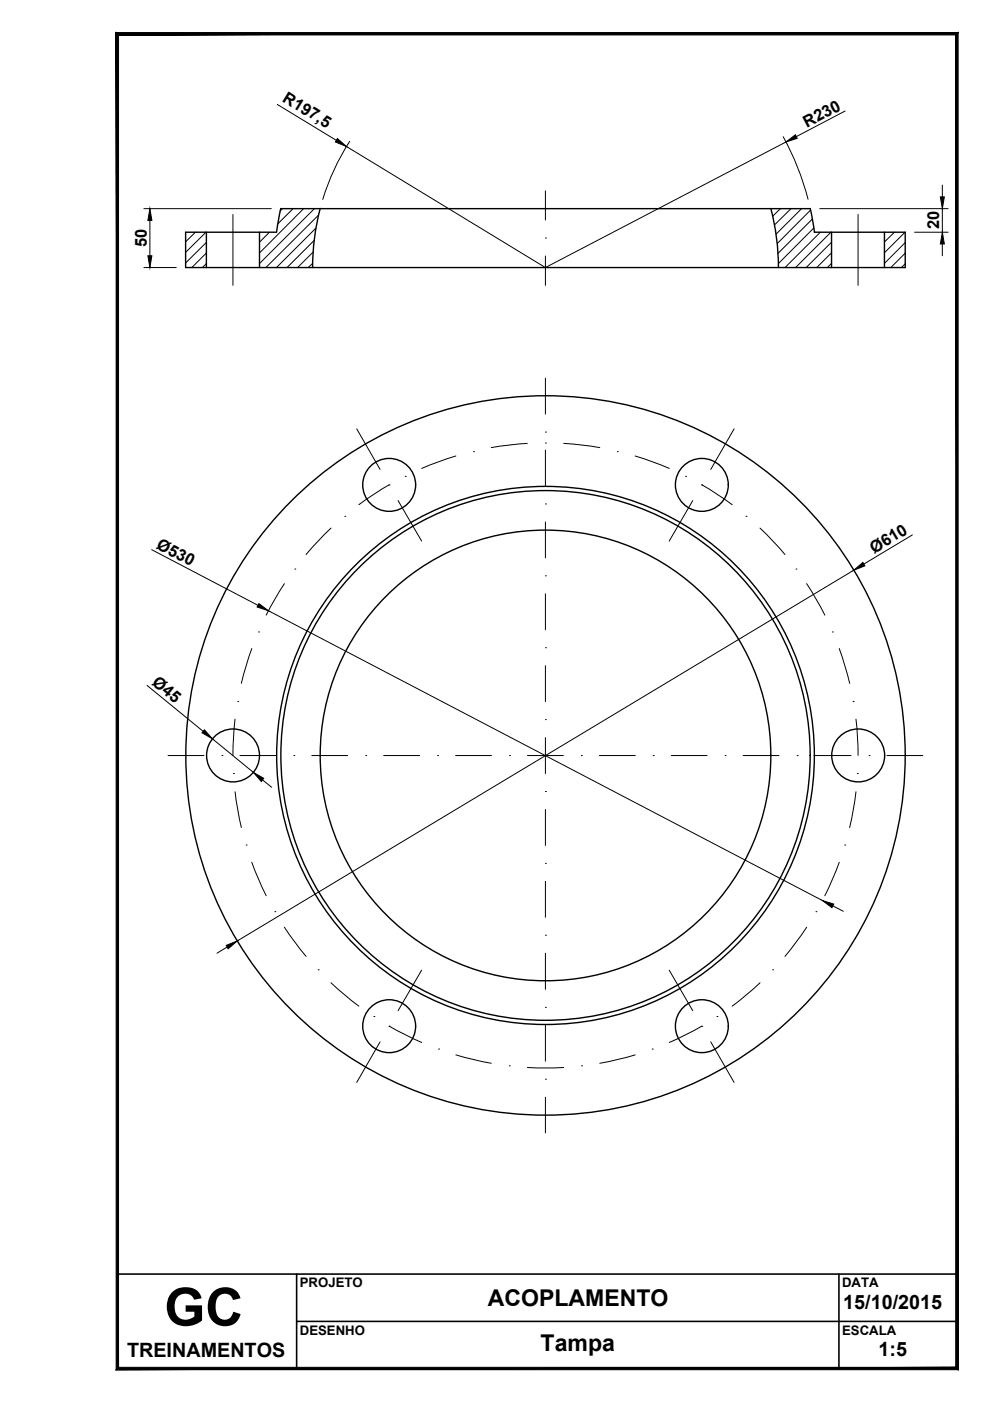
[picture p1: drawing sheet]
<svg xmlns="http://www.w3.org/2000/svg" width="210mm" height="297mm" viewBox="0 0 210 297" stroke-linecap="round" stroke-linejoin="round" font-family="sans-serif">
<!-- layer: Contorno -->
<g fill="none" stroke="#000" stroke-width=".3">
<path d="M43.8 49.2v7.5M55 49.2v7.5M58.6 49.2h-19.2v7.5h152.5v-7.5h-19.2M59.5 44.2h112.3M59.5 44.2l-.9 5M67.9 44.2a49.4 49.4 0 0 0-1.6 12.5M163.4 44.2a49.4 49.4 0 0 1 1.6 12.5M171.8 44.2l.9 5M176.3 49.2v7.5M187.5 49.2v7.5"/>
<circle cx="82.5" cy="102.8" r="5.6"/>
<circle cx="148.8" cy="102.8" r="5.6"/>
<circle cx="49.4" cy="160.2" r="5.6"/>
<circle cx="115.6" cy="160.2" r="57"/>
<circle cx="115.6" cy="160.2" r="56.1"/>
<circle cx="115.7" cy="160.2" r="76.3"/>
<circle cx="115.7" cy="160.2" r="47.8"/>
<circle cx="182" cy="160.2" r="5.6"/>
<circle cx="82.5" cy="217.6" r="5.6"/>
<circle cx="148.8" cy="217.6" r="5.6"/>
</g>
<!-- layer: Linha de Centro -->
<g fill="none" stroke="#000" stroke-width=".21">
<path d="M49.4 45.5v15M115.6 50.5h.1M115.6 40.5v6.2M115.6 54.3v6.2M181.9 45.5v15M75.6 90.9l5 8.6M96.7 96.7l-4.1 1.3-3.2 1.3M100.4 95.8h.1M111.8 94l-3.4 .3-4.2 .6M115.6 93.9h.1M115.6 91.6h.1M115.6 80.2v7.6"/>
<path d="M115.6 95.4v7.6M119.5 94l3.4 .3 4.3 .6M130.9 95.8h.1M134.7 96.7l4 1.3 3.2 1.3M155.6 90.9l-4.9 8.6M70.2 112l-2.4 2.4-2.9 3.2M73.1 109.5h.1M82.5 102.8h.1M82.5 102.8l-3.6 2.2-2.8 2M84.4 106.1l5 8.6M85.9 101h.1M115.6 106.8h.1"/>
<path d="M115.6 110.7v7.6M145.4 101h.1M146.9 106.1l-5 8.6M148.8 102.8h.1M148.8 102.8l3.6 2.2 2.8 2M158.2 109.5h.1M161.1 112l2.5 2.4 2.8 3.2M53.4 137.5l-1.3 4.1-.9 3.3M54.8 134h.1M60.3 123.8l-2.2 3.6-1.7 3M62.5 120.7h.1M115.6 122.1h.1"/>
<path d="M115.6 137.3h.1M115.6 125.9v7.6M168.8 120.7h.1M171 123.8l2.3 3.6 1.6 3M176.5 134h.1M177.9 137.5l1.4 4.1 .8 3.3M49.8 152.5l-.3 4.2-.1 3.5M50.4 148.7h.1M115.6 152.6h.1M115.6 141.1v7.7M115.6 156.4v7.6M180.9 148.7h.1"/>
<path d="M181.5 152.5l.3 4.2 .1 3.5M35.6 160.2h7.7M47.1 160.2h.1M49.5 164h.1M49.8 167.9l.7 4.2 .7 3.4M50.9 160.2h7.6M52.2 179.2h.1M62.3 160.2h.1M66.1 160.2h7.6M77.5 160.2h.1M81.4 160.2h7.6M92.8 160.2h.1"/>
<path d="M96.6 160.2h7.6M108 160.2h.1M111.8 160.2h7.7M115.6 167.8h.1M115.6 171.6v7.6M123.3 160.2h.1M127.1 160.2h7.6M138.5 160.2h.1M142.3 160.2h7.6M153.7 160.2h.1M157.6 160.2h7.6M169 160.2h.1"/>
<path d="M172.8 160.2h7.7M179.1 179.2h.1M181.5 167.9l-.6 4.2-.8 3.4M181.8 164h.1M184.3 160.2h.1M188.1 160.2h7.6M53.4 182.8l1.2 3.2 1.8 3.9M58.3 193.3h.1M60.3 196.6l2.5 3.5 2.1 2.7M115.6 183h.1M115.6 198.3h.1M115.6 186.9v7.6"/>
<path d="M171 196.6l-2.4 3.5-2.2 2.7M173 193.3h.1M177.9 182.8l-1.2 3.2-1.8 3.9M67.5 205.6h.1M70.2 208.4l2.5 2.3 3.4 2.6M79.3 215.5h.1M82.5 217.6h.1M82.5 217.6l3.8 2 3.1 1.4M89.4 205.7l-5 8.6M115.6 213.6h.1M115.6 202.1v7.7M115.6 217.4v7.6"/>
<path d="M141.9 205.7l5 8.6M148.8 217.6h.1M148.8 217.6l-3.8 2-3.1 1.4M152 215.5h.1M161.1 208.4l-2.5 2.3-3.4 2.6M163.8 205.6h.1M80.6 220.9l-5 8.6M93 222.4h.1M96.7 223.7l4.1 1.1 3.4 .6M108 226h.1M111.8 226.3l3.4 .1 4.3-.1M115.6 228.8h.1"/>
<path d="M115.6 232.6v7.6M123.3 226h.1M134.7 223.7l-4.2 1.1-3.3 .6M138.3 222.4h.1M150.7 220.9l4.9 8.6"/>
</g>
<!-- layer: Hachura -->
<g fill="none" stroke="#000" stroke-width=".21">
<path d="M41.4 49.2l-2 2.1M43.7 49.2l-4.3 4.3M43.8 51.4l-4.4 4.4M43.8 53.6l-3.1 3.1M43.8 55.9l-.9 .8M57.1 49.2l-2.1 2.2M59.9 44.2l-.5 .5M62.1 44.2l-3.2 3.3M64.4 44.2l-9.4 9.4M66.3 55.8l-1 .9M66.4 53.5l-3.3 3.2M66.6 51l-5.7 5.7"/>
<path d="M66.7 44.2l-11.7 11.7M67 48.4l-8.4 8.3M67.5 45.6l-11.1 11.1M165.5 44.2l-1.7 1.6M167.7 44.2l-3.5 3.5M170 44.2l-5.5 5.5M171.9 44.5l-7.1 7.1M172.2 46.4l-7.2 7.3M172.5 48.3l-7.5 7.6M173.9 49.2l-7.5 7.5M176.2 49.2l-7.5 7.5M176.3 51.4l-5.4 5.3"/>
<path d="M176.3 53.6l-3.1 3.1M176.3 55.8l-.9 .9M189.6 49.2l-2.1 2.1M191.9 49.2l-4.4 4.4M191.9 51.4l-4.4 4.4M191.9 53.7l-3 3M191.9 55.9l-.8 .8"/>
</g>
<!-- layer: cotas -->
<g fill="none" stroke="#000" stroke-width=".21">
<path d="M58.8 22.1l12.5 7.7M74.1 30a49.4 49.4 0 0 0-5.7 12.3M166.1 29a57.5 57.5 0 0 1 5.2 13.3M166.7 30.1l-51.1 26.6-42.1-25.6M179.2 23.5l-10.3 5.5M199.8 39.2v2.5M30.5 44.2h27M30.5 56.7h6.9M31.8 46.7v7.5M173.8 44.2h27.2M193.9 49.2h7.1M199.8 44.2v5"/>
<path d="M199.8 51.7v2.5M32.2 116.5l22.5 11.9M193.4 113.4l-10.2 6.2M56.9 129.5l117.5 61.4M181 120.9l-130.7 78.6M31.2 145.3l11.9 9.8M45 156.6l8.7 7.2M55.7 165.4l1.9 1.5M176.6 192.1l2.2 1.1M48.2 200.8l-2.2 1.3"/>
</g>
<path d="M71.5 29.4l2 1.7-2.4-1zM166.7 30.1l1.9-1.5 .4 .7zM31.8 44.2l.4 2.5h-.8zM31.4 54.2h.8l-.4 2.5zM199.4 41.7h.8l-.4 2.5zM199.8 49.2l.4 2.5h-.8zM181 120.9l2-1.6 .4 .7zM54.9 128l2 1.5-2.4-.8zM43.3 154.7l1.7 1.9-2.2-1.2zM53.7 163.8l2.2 1.2-.5 .7zM174.4 190.9l2.4 .8-.4 .7zM47.9 200.4l2.4-.9-1.9 1.7z" fill="#000" stroke="#000" stroke-width=".21"/>
<!-- layer: 0 -->
<path d="M24.9 7.2h178v283h-178z" fill="none" stroke="#000" stroke-width=".21"/>
<!-- layer: formato -->
<path d="M202.6 7.4v282.5l.5 .5zM202.6 7.4l.5-.5v283.5zM25.1 7.4h177.5l.5-.5zM24.6 6.9h178.5l-178 .5zM24.6 6.9l.5 283v-282.5zM24.6 6.9l.5 283-.5 .5zM24.6 290.4l178-.5h-177.5zM24.6 290.4l178-.5 .5 .5z" fill="#000" stroke="#000" stroke-width=".21"/>
<path d="M24.9 270.1h178v20.1h-178M62.9 270.1v20.1M177.9 270.1v20.1M62.9 280.2h140" fill="none" stroke="#000" stroke-width=".34"/>
<text font-size="11.2" x="34.8" y="281.1">GC</text>
<g font-size="4.9">
<text x="103.4" y="276.9">ACOPLAMENTO</text>
<text x="114.6" y="286.4">Tampa</text>
</g>
<g font-size="4.2">
<text x="178.8" y="277.5">15/10/2015</text>
<text x="27" y="287.7">TREINAMENTOS</text>
<text x="186.3" y="287.5">1:5</text>
</g>
<g font-size="3.5">
<text x="59.7" y="21.3" transform="rotate(31 59.7 21.3)">R197,5</text>
<text x="171.1" y="27.1" transform="rotate(-27 171.1 27.1)">R230</text>
<text x="31.1" y="52.4" transform="rotate(-90 31.1 52.4)">50</text>
<text x="199.1" y="48.6" transform="rotate(-90 199.1 48.6)">20</text>
<text x="33" y="116.1" transform="rotate(28 33 116.1)">Ø530</text>
<text x="185.3" y="117.4" transform="rotate(-31 185.3 117.4)">Ø610</text>
<text x="32.1" y="145" transform="rotate(39 32.1 145)">Ø45</text>
</g>
<g font-size="2.8">
<text x="63.6" y="273">PROJETO</text>
<text x="178.5" y="272.9">DATA</text>
<text x="63.6" y="283">DESENHO</text>
<text x="178.5" y="283">ESCALA</text>
</g>
</svg>
